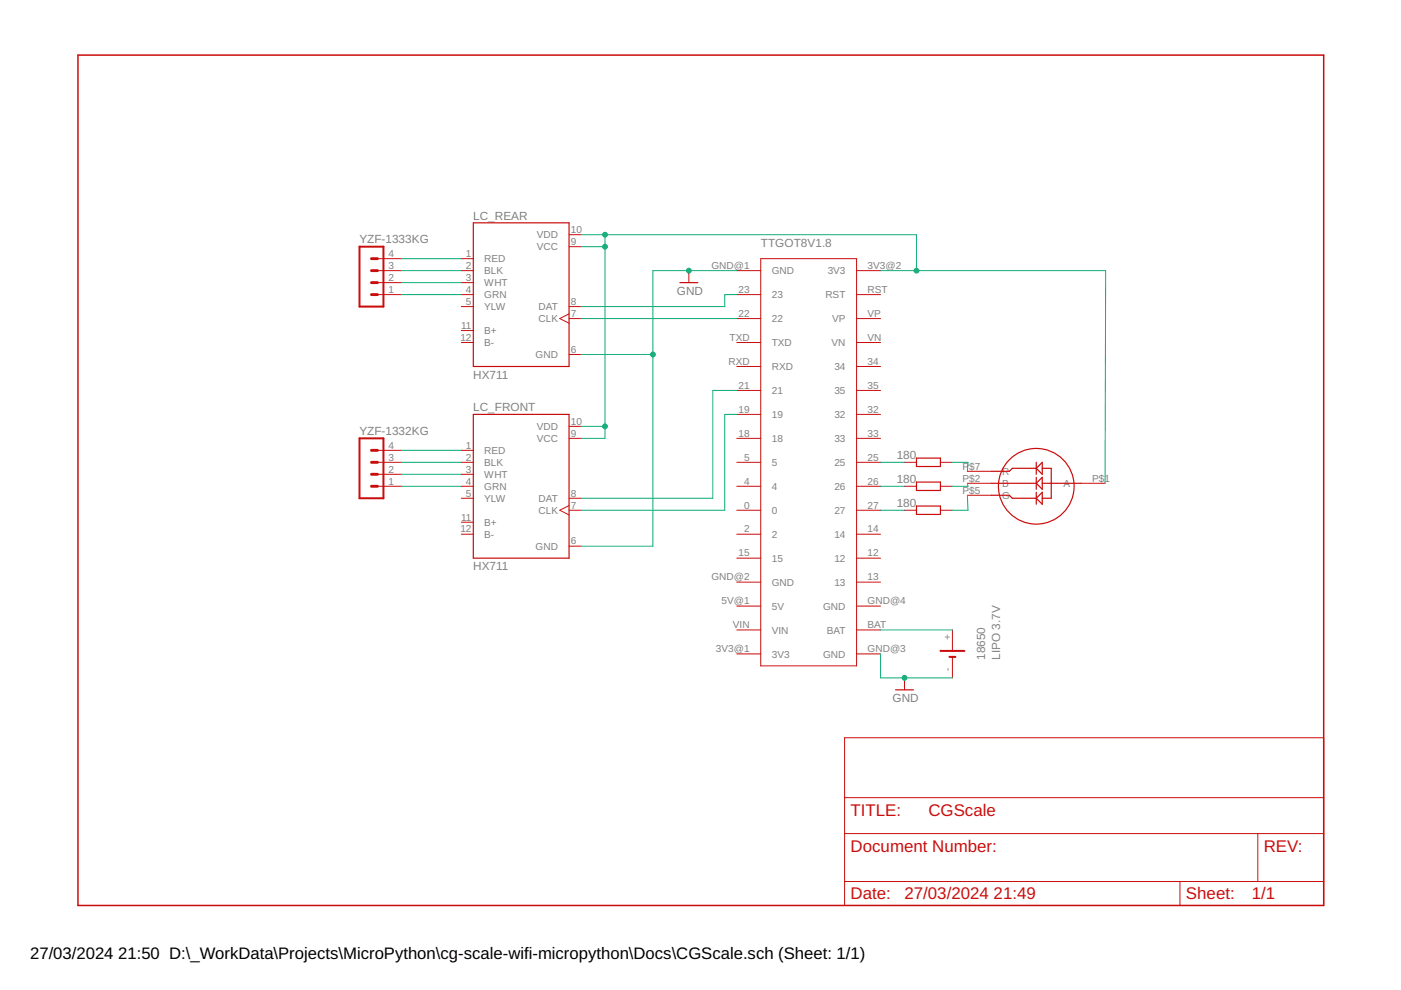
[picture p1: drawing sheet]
<?xml version="1.0" encoding="utf-8"?>
<!DOCTYPE eagle SYSTEM "eagle.dtd">
<eagle version="9.6.2">
<drawing>
<settings>
<setting alwaysvectorfont="no"/>
<setting verticaltext="up"/>
</settings>
<grid distance="0.1" unitdist="inch" unit="inch" style="lines" multiple="1" display="no" altdistance="0.01" altunitdist="inch" altunit="inch"/>
<schematic xreflabel="%F%N/%S.%C%R" xrefpart="/%S.%C%R">
<libraries>
<library name="TTGO-T8">
<symbols>
<symbol name="TTGO-T8_V18">
<pin name="GND@1" x="-27.94" y="22.86" length="middle"/>
<pin name="23" x="-27.94" y="17.78" length="middle"/>
<pin name="22" x="-27.94" y="12.7" length="middle"/>
<pin name="TXD" x="-27.94" y="7.62" length="middle"/>
<pin name="RXD" x="-27.94" y="2.54" length="middle"/>
<pin name="21" x="-27.94" y="-2.54" length="middle"/>
<pin name="19" x="-27.94" y="-7.62" length="middle"/>
<pin name="18" x="-27.94" y="-12.7" length="middle"/>
<pin name="5" x="-27.94" y="-17.78" length="middle"/>
<pin name="4" x="-27.94" y="-22.86" length="middle"/>
<pin name="0" x="-27.94" y="-27.94" length="middle"/>
<pin name="2" x="-27.94" y="-33.02" length="middle"/>
<pin name="15" x="-27.94" y="-38.1" length="middle"/>
<pin name="GND@2" x="-27.94" y="-43.18" length="middle"/>
<pin name="5V@1" x="-27.94" y="-48.26" length="middle"/>
<pin name="VIN" x="-27.94" y="-53.34" length="middle"/>
<pin name="3V3@1" x="-27.94" y="-58.42" length="middle"/>
<pin name="3V3@2" x="2.54" y="22.86" length="middle" rot="R180"/>
<pin name="RST" x="2.54" y="17.78" length="middle" rot="R180"/>
<pin name="VP" x="2.54" y="12.7" length="middle" rot="R180"/>
<pin name="VN" x="2.54" y="7.62" length="middle" rot="R180"/>
<pin name="34" x="2.54" y="2.54" length="middle" rot="R180"/>
<pin name="35" x="2.54" y="-2.54" length="middle" rot="R180"/>
<pin name="32" x="2.54" y="-7.62" length="middle" rot="R180"/>
<pin name="33" x="2.54" y="-12.7" length="middle" rot="R180"/>
<pin name="25" x="2.54" y="-17.78" length="middle" rot="R180"/>
<pin name="26" x="2.54" y="-22.86" length="middle" rot="R180"/>
<pin name="27" x="2.54" y="-27.94" length="middle" rot="R180"/>
<pin name="14" x="2.54" y="-33.02" length="middle" rot="R180"/>
<pin name="12" x="2.54" y="-38.1" length="middle" rot="R180"/>
<pin name="13" x="2.54" y="-43.18" length="middle" rot="R180"/>
<pin name="GND@4" x="2.54" y="-48.26" length="middle" rot="R180"/>
<pin name="BAT" x="2.54" y="-53.34" length="middle" rot="R180"/>
<pin name="GND@3" x="2.54" y="-58.42" length="middle" rot="R180"/>
<text x="-22.86" y="27.94" size="1.778" layer="95">&gt;NAME</text>
<text x="-22.86" y="-71.12" size="1.778" layer="96">&gt;VALUE</text>
<wire x1="-22.86" y1="25.4" x2="-22.86" y2="-60.96" width="0.1524" layer="94"/>
<wire x1="-22.86" y1="-60.96" x2="-2.54" y2="-60.96" width="0.1524" layer="94"/>
<wire x1="-2.54" y1="-60.96" x2="-2.54" y2="25.4" width="0.1524" layer="94"/>
<wire x1="-2.54" y1="25.4" x2="-22.86" y2="25.4" width="0.1524" layer="94"/>
</symbol>
</symbols>
<devicesets>
<deviceset name="TTGO-T8_V18" prefix="TTGO" uservalue="yes">
<gates>
<gate name="G$1" symbol="TTGO-T8_V18" x="30.48" y="22.86"/>
</gates>
<devices>
<device name="" package="TTGO-T8_V18">
<connects>
<connect gate="G$1" pin="0" pad="0"/>
<connect gate="G$1" pin="12" pad="12"/>
<connect gate="G$1" pin="13" pad="13"/>
<connect gate="G$1" pin="14" pad="14"/>
<connect gate="G$1" pin="15" pad="15"/>
<connect gate="G$1" pin="18" pad="18"/>
<connect gate="G$1" pin="19" pad="19"/>
<connect gate="G$1" pin="2" pad="2"/>
<connect gate="G$1" pin="21" pad="21"/>
<connect gate="G$1" pin="22" pad="22"/>
<connect gate="G$1" pin="23" pad="23"/>
<connect gate="G$1" pin="25" pad="25"/>
<connect gate="G$1" pin="26" pad="26"/>
<connect gate="G$1" pin="27" pad="27"/>
<connect gate="G$1" pin="32" pad="32"/>
<connect gate="G$1" pin="33" pad="33"/>
<connect gate="G$1" pin="34" pad="34"/>
<connect gate="G$1" pin="35" pad="35"/>
<connect gate="G$1" pin="3V3@1" pad="3V3@1"/>
<connect gate="G$1" pin="3V3@2" pad="3V3@2"/>
<connect gate="G$1" pin="4" pad="4"/>
<connect gate="G$1" pin="5" pad="5"/>
<connect gate="G$1" pin="5V@1" pad="5V@1"/>
<connect gate="G$1" pin="BAT" pad="BAT"/>
<connect gate="G$1" pin="GND@1" pad="GND@1"/>
<connect gate="G$1" pin="GND@2" pad="GND@2"/>
<connect gate="G$1" pin="GND@3" pad="GND@3"/>
<connect gate="G$1" pin="GND@4" pad="GND@4"/>
<connect gate="G$1" pin="RST" pad="RST"/>
<connect gate="G$1" pin="RXD" pad="RXD"/>
<connect gate="G$1" pin="TXD" pad="TXD"/>
<connect gate="G$1" pin="VIN" pad="VIN"/>
<connect gate="G$1" pin="VN" pad="VN"/>
<connect gate="G$1" pin="VP" pad="VP"/>
</connects>
<technologies>
<technology name=""/>
</technologies>
</device>
</devices>
</deviceset>
</devicesets>
</library>
<library name="RGB-Led">
<symbols>
<symbol name="LED-4_PIN">
<wire x1="0" y1="0" x2="1.27" y2="1.27" width="0.254" layer="94"/>
<wire x1="1.27" y1="1.27" x2="1.27" y2="0" width="0.254" layer="94"/>
<wire x1="1.27" y1="0" x2="1.27" y2="-1.27" width="0.254" layer="94"/>
<wire x1="1.27" y1="-1.27" x2="0" y2="0" width="0.254" layer="94"/>
<wire x1="0" y1="0" x2="0" y2="1.27" width="0.254" layer="94"/>
<wire x1="0" y1="-1.27" x2="0" y2="0" width="0.254" layer="94"/>
<wire x1="1.27" y1="0" x2="3.175" y2="0" width="0.254" layer="94"/>
<wire x1="1.27" y1="1.905" x2="1.27" y2="3.175" width="0.254" layer="94"/>
<wire x1="3.175" y1="3.175" x2="1.27" y2="3.175" width="0.254" layer="94"/>
<wire x1="1.27" y1="3.175" x2="1.27" y2="4.445" width="0.254" layer="94"/>
<wire x1="1.27" y1="4.445" x2="0" y2="3.175" width="0.254" layer="94"/>
<wire x1="1.27" y1="1.905" x2="0" y2="3.175" width="0.254" layer="94"/>
<wire x1="0" y1="3.175" x2="0" y2="4.445" width="0.254" layer="94"/>
<wire x1="0" y1="1.905" x2="0" y2="3.175" width="0.254" layer="94"/>
<wire x1="1.27" y1="5.08" x2="1.27" y2="6.35" width="0.254" layer="94"/>
<wire x1="3.175" y1="6.35" x2="1.27" y2="6.35" width="0.254" layer="94"/>
<wire x1="1.27" y1="6.35" x2="1.27" y2="7.62" width="0.254" layer="94"/>
<wire x1="1.27" y1="7.62" x2="0" y2="6.35" width="0.254" layer="94"/>
<wire x1="1.27" y1="5.08" x2="0" y2="6.35" width="0.254" layer="94"/>
<wire x1="0" y1="6.35" x2="0" y2="7.62" width="0.254" layer="94"/>
<wire x1="0" y1="5.08" x2="0" y2="6.35" width="0.254" layer="94"/>
<wire x1="3.175" y1="6.35" x2="3.175" y2="3.175" width="0.254" layer="94"/>
<wire x1="3.175" y1="0" x2="3.175" y2="3.175" width="0.254" layer="94"/>
<wire x1="0" y1="3.175" x2="-9.525" y2="3.175" width="0.254" layer="94"/>
<wire x1="3.175" y1="3.175" x2="9.525" y2="3.175" width="0.254" layer="94"/>
<wire x1="0" y1="6.35" x2="-5.08" y2="6.35" width="0.254" layer="94"/>
<wire x1="-5.08" y1="6.35" x2="-5.715" y2="5.715" width="0.254" layer="94"/>
<wire x1="-5.715" y1="5.715" x2="-9.525" y2="5.715" width="0.254" layer="94"/>
<wire x1="0" y1="0" x2="-5.08" y2="0" width="0.254" layer="94"/>
<wire x1="-5.08" y1="0" x2="-5.715" y2="0.635" width="0.254" layer="94"/>
<wire x1="-5.715" y1="0.635" x2="-9.525" y2="0.635" width="0.254" layer="94"/>
<circle x="0" y="2.54" radius="8.0321" width="0.254" layer="94"/>
<pin name="A" x="14.605" y="3.175" length="middle" rot="R180"/>
<pin name="R" x="-14.605" y="5.715" length="middle"/>
<pin name="B" x="-14.605" y="3.175" length="middle"/>
<pin name="G" x="-14.605" y="0.635" length="middle"/>
</symbol>
</symbols>
<devicesets>
<deviceset name="LED-4_PIN" prefix="LED-4_PIN" uservalue="yes">
<gates>
<gate name="G$1" symbol="LED-4_PIN" x="0" y="0"/>
</gates>
<devices>
<device name="" package="LED-4_PIN">
<connects>
<connect gate="G$1" pin="A" pad="P$1"/>
<connect gate="G$1" pin="B" pad="P$2"/>
<connect gate="G$1" pin="G" pad="P$5"/>
<connect gate="G$1" pin="R" pad="P$7"/>
</connects>
<technologies>
<technology name=""/>
</technologies>
</device>
</devices>
</deviceset>
</devicesets>
</library>
<library name="docu-dummy">
<symbols>
<symbol name="RESISTOR">
<wire x1="-2.54" y1="-0.889" x2="2.54" y2="-0.889" width="0.254" layer="94"/>
<wire x1="2.54" y1="0.889" x2="-2.54" y2="0.889" width="0.254" layer="94"/>
<wire x1="2.54" y1="-0.889" x2="2.54" y2="0" width="0.254" layer="94"/>
<wire x1="2.54" y1="0" x2="2.54" y2="0.889" width="0.254" layer="94"/>
<wire x1="-2.54" y1="-0.889" x2="-2.54" y2="0" width="0.254" layer="94"/>
<wire x1="-2.54" y1="0" x2="-2.54" y2="0.889" width="0.254" layer="94"/>
<wire x1="-5.08" y1="0" x2="-2.54" y2="0" width="0.1524" layer="94"/>
<wire x1="2.54" y1="0" x2="5.08" y2="0" width="0.1524" layer="94"/>
</symbol>
</symbols>
<devicesets>
<deviceset name="R" prefix="R">
<gates>
<gate name="G$1" symbol="RESISTOR" x="0" y="0"/>
</gates>
<devices>
<device name="">
<technologies>
<technology name=""/>
</technologies>
</device>
</devices>
</deviceset>
</devicesets>
</library>
<library name="frames">
<symbols>
<symbol name="DINA4_L">
<frame x1="0" y1="0" x2="264.16" y2="180.34" columns="4" rows="4" layer="94" border-left="no" border-top="no" border-right="no" border-bottom="no"/>
</symbol>
<symbol name="DOCFIELD">
<wire x1="0" y1="0" x2="71.12" y2="0" width="0.1016" layer="94"/>
<wire x1="101.6" y1="15.24" x2="87.63" y2="15.24" width="0.1016" layer="94"/>
<wire x1="0" y1="0" x2="0" y2="5.08" width="0.1016" layer="94"/>
<wire x1="0" y1="5.08" x2="71.12" y2="5.08" width="0.1016" layer="94"/>
<wire x1="0" y1="5.08" x2="0" y2="15.24" width="0.1016" layer="94"/>
<wire x1="101.6" y1="15.24" x2="101.6" y2="5.08" width="0.1016" layer="94"/>
<wire x1="71.12" y1="5.08" x2="71.12" y2="0" width="0.1016" layer="94"/>
<wire x1="71.12" y1="5.08" x2="87.63" y2="5.08" width="0.1016" layer="94"/>
<wire x1="71.12" y1="0" x2="101.6" y2="0" width="0.1016" layer="94"/>
<wire x1="87.63" y1="15.24" x2="87.63" y2="5.08" width="0.1016" layer="94"/>
<wire x1="87.63" y1="15.24" x2="0" y2="15.24" width="0.1016" layer="94"/>
<wire x1="87.63" y1="5.08" x2="101.6" y2="5.08" width="0.1016" layer="94"/>
<wire x1="101.6" y1="5.08" x2="101.6" y2="0" width="0.1016" layer="94"/>
<wire x1="0" y1="15.24" x2="0" y2="22.86" width="0.1016" layer="94"/>
<wire x1="101.6" y1="35.56" x2="0" y2="35.56" width="0.1016" layer="94"/>
<wire x1="101.6" y1="35.56" x2="101.6" y2="22.86" width="0.1016" layer="94"/>
<wire x1="0" y1="22.86" x2="101.6" y2="22.86" width="0.1016" layer="94"/>
<wire x1="0" y1="22.86" x2="0" y2="35.56" width="0.1016" layer="94"/>
<wire x1="101.6" y1="22.86" x2="101.6" y2="15.24" width="0.1016" layer="94"/>
<text x="1.27" y="1.27" size="2.54" layer="94">Date:</text>
<text x="12.7" y="1.27" size="2.54" layer="94">&gt;LAST_DATE_TIME</text>
<text x="72.39" y="1.27" size="2.54" layer="94">Sheet:</text>
<text x="86.36" y="1.27" size="2.54" layer="94">&gt;SHEET</text>
<text x="88.9" y="11.43" size="2.54" layer="94">REV:</text>
<text x="1.27" y="19.05" size="2.54" layer="94">TITLE:</text>
<text x="1.27" y="11.43" size="2.54" layer="94">Document Number:</text>
<text x="17.78" y="19.05" size="2.54" layer="94">&gt;DRAWING_NAME</text>
</symbol>
</symbols>
<devicesets>
<deviceset name="DINA4_L" prefix="FRAME" uservalue="yes">
<gates>
<gate name="G$1" symbol="DINA4_L" x="0" y="0"/>
<gate name="G$2" symbol="DOCFIELD" x="162.56" y="0" addlevel="must"/>
</gates>
<devices>
<device name="">
<technologies>
<technology name=""/>
</technologies>
</device>
</devices>
</deviceset>
</devicesets>
</library>
<library name="supply1">
<symbols>
<symbol name="GND">
<wire x1="-1.905" y1="0" x2="1.905" y2="0" width="0.254" layer="94"/>
<text x="-2.54" y="-2.54" size="1.778" layer="96">&gt;VALUE</text>
<pin name="GND" x="0" y="2.54" visible="off" length="short" direction="sup" rot="R270"/>
</symbol>
</symbols>
<devicesets>
<deviceset name="GND" prefix="GND">
<gates>
<gate name="1" symbol="GND" x="0" y="0"/>
</gates>
<devices>
<device name="">
<technologies>
<technology name=""/>
</technologies>
</device>
</devices>
</deviceset>
</devicesets>
</library>
<library name="con-lstb">
<symbols>
<symbol name="MA04-1">
<wire x1="3.81" y1="-7.62" x2="-1.27" y2="-7.62" width="0.4064" layer="94"/>
<wire x1="1.27" y1="0" x2="2.54" y2="0" width="0.6096" layer="94"/>
<wire x1="1.27" y1="-2.54" x2="2.54" y2="-2.54" width="0.6096" layer="94"/>
<wire x1="1.27" y1="-5.08" x2="2.54" y2="-5.08" width="0.6096" layer="94"/>
<wire x1="-1.27" y1="5.08" x2="-1.27" y2="-7.62" width="0.4064" layer="94"/>
<wire x1="3.81" y1="-7.62" x2="3.81" y2="5.08" width="0.4064" layer="94"/>
<wire x1="-1.27" y1="5.08" x2="3.81" y2="5.08" width="0.4064" layer="94"/>
<wire x1="1.27" y1="2.54" x2="2.54" y2="2.54" width="0.6096" layer="94"/>
<text x="-1.27" y="-10.16" size="1.778" layer="96">&gt;VALUE</text>
<text x="-1.27" y="5.842" size="1.778" layer="95">&gt;NAME</text>
<pin name="1" x="7.62" y="-5.08" visible="pad" length="middle" direction="pas" swaplevel="1" rot="R180"/>
<pin name="2" x="7.62" y="-2.54" visible="pad" length="middle" direction="pas" swaplevel="1" rot="R180"/>
<pin name="3" x="7.62" y="0" visible="pad" length="middle" direction="pas" swaplevel="1" rot="R180"/>
<pin name="4" x="7.62" y="2.54" visible="pad" length="middle" direction="pas" swaplevel="1" rot="R180"/>
</symbol>
</symbols>
<devicesets>
<deviceset name="MA04-1" prefix="SV" uservalue="yes">
<gates>
<gate name="1" symbol="MA04-1" x="0" y="0"/>
</gates>
<devices>
<device name="" package="MA04-1">
<connects>
<connect gate="1" pin="1" pad="1"/>
<connect gate="1" pin="2" pad="2"/>
<connect gate="1" pin="3" pad="3"/>
<connect gate="1" pin="4" pad="4"/>
</connects>
<package3dinstances>
<package3dinstance package3d_urn="urn:adsk.eagle:package:8337/1"/>
</package3dinstances>
<technologies>
<technology name="">
<attribute name="MF" value="" constant="no"/>
<attribute name="MPN" value="" constant="no"/>
<attribute name="OC_FARNELL" value="unknown" constant="no"/>
<attribute name="OC_NEWARK" value="unknown" constant="no"/>
<attribute name="POPULARITY" value="41" constant="no"/>
</technology>
</technologies>
</device>
</devices>
</deviceset>
</devicesets>
</library>
<library name="SEN-13879">
<symbols>
<symbol name="SEN-13879">
<wire x1="-10.16" y1="15.24" x2="10.16" y2="15.24" width="0.254" layer="94"/>
<wire x1="10.16" y1="15.24" x2="10.16" y2="-15.24" width="0.254" layer="94"/>
<wire x1="10.16" y1="-15.24" x2="-10.16" y2="-15.24" width="0.254" layer="94"/>
<wire x1="-10.16" y1="-15.24" x2="-10.16" y2="15.24" width="0.254" layer="94"/>
<text x="-10.172" y="15.8938" size="1.7801" layer="95">&gt;NAME</text>
<text x="-10.1639" y="-17.7868" size="1.77868125" layer="96">&gt;VALUE</text>
<pin name="RED" x="-12.7" y="7.62" length="short"/>
<pin name="BLK" x="-12.7" y="5.08" length="short"/>
<pin name="WHT" x="-12.7" y="2.54" length="short" direction="in"/>
<pin name="GRN" x="-12.7" y="0" length="short" direction="in"/>
<pin name="YLW" x="-12.7" y="-2.54" length="short"/>
<pin name="GND" x="12.7" y="-12.7" length="short" direction="pwr" rot="R180"/>
<pin name="CLK" x="12.7" y="-5.08" length="short" direction="in" function="clk" rot="R180"/>
<pin name="DAT" x="12.7" y="-2.54" length="short" direction="out" rot="R180"/>
<pin name="VCC" x="12.7" y="10.16" length="short" direction="pwr" rot="R180"/>
<pin name="VDD" x="12.7" y="12.7" length="short" direction="pwr" rot="R180"/>
<pin name="B+" x="-12.7" y="-7.62" length="short" direction="in"/>
<pin name="B-" x="-12.7" y="-10.16" length="short" direction="in"/>
</symbol>
</symbols>
<devicesets>
<deviceset name="SEN-13879" prefix="U">
<gates>
<gate name="G$1" symbol="SEN-13879" x="0" y="0"/>
</gates>
<devices>
<device name="" package="SPARKFUN_SEN-13879">
<connects>
<connect gate="G$1" pin="B+" pad="11"/>
<connect gate="G$1" pin="B-" pad="12"/>
<connect gate="G$1" pin="BLK" pad="2"/>
<connect gate="G$1" pin="CLK" pad="7"/>
<connect gate="G$1" pin="DAT" pad="8"/>
<connect gate="G$1" pin="GND" pad="6"/>
<connect gate="G$1" pin="GRN" pad="4"/>
<connect gate="G$1" pin="RED" pad="1"/>
<connect gate="G$1" pin="VCC" pad="9"/>
<connect gate="G$1" pin="VDD" pad="10"/>
<connect gate="G$1" pin="WHT" pad="3"/>
<connect gate="G$1" pin="YLW" pad="5"/>
</connects>
<technologies>
<technology name="">
<attribute name="AVAILABILITY" value="In Stock"/>
<attribute name="DESCRIPTION" value=" External Input Sensor Amplifier - "/>
<attribute name="MF" value="SparkFun"/>
<attribute name="MP" value="SEN-13879"/>
<attribute name="PACKAGE" value="None"/>
<attribute name="PRICE" value="None"/>
<attribute name="PURCHASE-URL" value="https://pricing.snapeda.com/search/part/SEN-13879/?ref=eda"/>
</technology>
</technologies>
</device>
</devices>
</deviceset>
</devicesets>
</library>
<library name="battery">
<symbols>
<symbol name="1V2">
<wire x1="-0.635" y1="0.635" x2="-0.635" y2="0" width="0.4064" layer="94"/>
<wire x1="-2.54" y1="0" x2="-0.635" y2="0" width="0.1524" layer="94"/>
<wire x1="-0.635" y1="0" x2="-0.635" y2="-0.635" width="0.4064" layer="94"/>
<wire x1="0.635" y1="2.54" x2="0.635" y2="0" width="0.4064" layer="94"/>
<wire x1="0.635" y1="0" x2="2.54" y2="0" width="0.1524" layer="94"/>
<wire x1="0.635" y1="0" x2="0.635" y2="-2.54" width="0.4064" layer="94"/>
<text x="-1.27" y="3.175" size="1.778" layer="95">&gt;NAME</text>
<text x="-1.27" y="-5.08" size="1.778" layer="96">&gt;VALUE</text>
<pin name="+" x="5.08" y="0" visible="pad" length="short" direction="pas" rot="R180"/>
<pin name="-" x="-5.08" y="0" visible="pad" length="short" direction="pas"/>
</symbol>
</symbols>
<devicesets>
<deviceset name="SL-150-1/2AA/PR" prefix="G">
<gates>
<gate name="G$1" symbol="1V2" x="0" y="0"/>
</gates>
<devices>
<device name="" package="SL-150-1/2AA/PR">
<connects>
<connect gate="G$1" pin="+" pad="+"/>
<connect gate="G$1" pin="-" pad="-"/>
</connects>
<package3dinstances>
<package3dinstance package3d_urn="urn:adsk.eagle:package:4607/1"/>
</package3dinstances>
<technologies>
<technology name="">
<attribute name="POPULARITY" value="0" constant="no"/>
</technology>
</technologies>
</device>
</devices>
</deviceset>
</devicesets>
</library>
</libraries>
<attributes>
</attributes>
<variantdefs>
</variantdefs>
<classes>
<class number="0" name="default" width="0" drill="0">
</class>
</classes>
<parts>
<part name="TTGOT8V1.8" library="TTGO-T8" deviceset="TTGO-T8_V18" device=""/>
<part name="RGB_LED" library="RGB-Led" deviceset="LED-4_PIN" device=""/>
<part name="R1" library="docu-dummy" deviceset="R" device="" value="180">
<attribute name="R1" value="180"/>
</part>
<part name="R2" library="docu-dummy" deviceset="R" device="">
<attribute name="R2" value="180"/>
</part>
<part name="R3" library="docu-dummy" deviceset="R" device="">
<attribute name="R3" value="180"/>
</part>
<part name="FRAME1" library="frames" deviceset="DINA4_L" device=""/>
<part name="GND1" library="supply1" deviceset="GND" device=""/>
<part name="YZF-1333KG" library="con-lstb" deviceset="MA04-1" device="" package3d_urn="urn:adsk.eagle:package:8337/1"/>
<part name="YZF-1332KG" library="con-lstb" deviceset="MA04-1" device="" package3d_urn="urn:adsk.eagle:package:8337/1"/>
<part name="LC_REAR" library="SEN-13879" deviceset="SEN-13879" device="" value="HX711"/>
<part name="LC_FRONT" library="SEN-13879" deviceset="SEN-13879" device="" value="HX711"/>
<part name="18650" library="battery" deviceset="SL-150-1/2AA/PR" device="" package3d_urn="urn:adsk.eagle:package:4607/1" value="LIPO 3.7V"/>
<part name="GND2" library="supply1" deviceset="GND" device=""/>
</parts>
<sheets>
<sheet>
<plain>
</plain>
<instances>
<instance part="TTGOT8V1.8" gate="G$1" x="139.7" y="93.98" smashed="yes">
<attribute name="NAME" x="116.84" y="121.92" size="1.778" layer="95"/>
<attribute name="VALUE" x="116.84" y="22.86" size="1.778" layer="96"/>
</instance>
<instance part="RGB_LED" gate="G$1" x="175.26" y="68.58" smashed="yes"/>
<instance part="R1" gate="G$1" x="152.4" y="76.2" smashed="yes" rot="R180">
<attribute name="R1" x="149.86" y="78.74" size="1.778" layer="96" rot="R180"/>
</instance>
<instance part="R2" gate="G$1" x="152.4" y="71.12" smashed="yes" rot="R180">
<attribute name="R2" x="149.86" y="73.66" size="1.778" layer="96" rot="R180"/>
</instance>
<instance part="R3" gate="G$1" x="152.4" y="66.04" smashed="yes" rot="R180">
<attribute name="R3" x="149.86" y="68.58" size="1.778" layer="96" rot="R180"/>
</instance>
<instance part="FRAME1" gate="G$1" x="-27.94" y="-17.78" smashed="yes"/>
<instance part="FRAME1" gate="G$2" x="134.62" y="-17.78" smashed="yes">
<attribute name="LAST_DATE_TIME" x="147.32" y="-16.51" size="2.54" layer="94"/>
<attribute name="SHEET" x="220.98" y="-16.51" size="2.54" layer="94"/>
<attribute name="DRAWING_NAME" x="152.4" y="1.27" size="2.54" layer="94"/>
</instance>
<instance part="GND1" gate="1" x="101.6" y="114.3" smashed="yes">
<attribute name="VALUE" x="99.06" y="111.76" size="1.778" layer="96"/>
</instance>
<instance part="YZF-1333KG" gate="1" x="33.02" y="116.84" smashed="yes">
<attribute name="VALUE" x="31.75" y="106.68" size="1.778" layer="96"/>
<attribute name="NAME" x="31.75" y="122.682" size="1.778" layer="95"/>
</instance>
<instance part="YZF-1332KG" gate="1" x="33.02" y="76.2" smashed="yes">
<attribute name="VALUE" x="31.75" y="66.04" size="1.778" layer="96"/>
<attribute name="NAME" x="31.75" y="82.042" size="1.778" layer="95"/>
</instance>
<instance part="LC_REAR" gate="G$1" x="66.04" y="111.76" smashed="yes">
<attribute name="NAME" x="55.868" y="127.6538" size="1.7801" layer="95"/>
<attribute name="VALUE" x="55.8761" y="93.9732" size="1.77868125" layer="96"/>
</instance>
<instance part="LC_FRONT" gate="G$1" x="66.04" y="71.12" smashed="yes">
<attribute name="NAME" x="55.868" y="87.0138" size="1.7801" layer="95"/>
<attribute name="VALUE" x="55.8761" y="53.3332" size="1.77868125" layer="96"/>
</instance>
<instance part="18650" gate="G$1" x="157.48" y="35.56" smashed="yes" rot="R90">
<attribute name="NAME" x="164.465" y="34.29" size="1.778" layer="95" rot="R90"/>
<attribute name="VALUE" x="167.64" y="34.29" size="1.778" layer="96" rot="R90"/>
</instance>
<instance part="GND2" gate="1" x="147.32" y="27.94" smashed="yes">
<attribute name="VALUE" x="144.78" y="25.4" size="1.778" layer="96"/>
</instance>
</instances>
<busses>
</busses>
<nets>
<net name="N$1" class="0">
<segment>
<pinref part="TTGOT8V1.8" gate="G$1" pin="25"/>
<wire x1="142.24" y1="76.2" x2="147.32" y2="76.2" width="0.1524" layer="91"/>
</segment>
</net>
<net name="N$2" class="0">
<segment>
<pinref part="TTGOT8V1.8" gate="G$1" pin="26"/>
<wire x1="142.24" y1="71.12" x2="147.32" y2="71.12" width="0.1524" layer="91"/>
</segment>
</net>
<net name="N$3" class="0">
<segment>
<pinref part="TTGOT8V1.8" gate="G$1" pin="27"/>
<wire x1="142.24" y1="66.04" x2="147.32" y2="66.04" width="0.1524" layer="91"/>
</segment>
</net>
<net name="N$4" class="0">
<segment>
<pinref part="RGB_LED" gate="G$1" pin="G"/>
<wire x1="157.48" y1="66.04" x2="160.782" y2="66.04" width="0.1524" layer="91"/>
<wire x1="160.782" y1="66.04" x2="160.655" y2="69.215" width="0.1524" layer="91"/>
</segment>
</net>
<net name="N$5" class="0">
<segment>
<pinref part="RGB_LED" gate="G$1" pin="B"/>
<wire x1="157.48" y1="71.12" x2="160.782" y2="71.12" width="0.1524" layer="91"/>
<wire x1="160.782" y1="71.12" x2="160.655" y2="71.755" width="0.1524" layer="91"/>
</segment>
</net>
<net name="N$6" class="0">
<segment>
<pinref part="RGB_LED" gate="G$1" pin="R"/>
<wire x1="157.48" y1="76.2" x2="160.782" y2="76.2" width="0.1524" layer="91"/>
<wire x1="160.782" y1="76.2" x2="160.655" y2="74.295" width="0.1524" layer="91"/>
</segment>
</net>
<net name="N$7" class="0">
<segment>
<wire x1="109.22" y1="109.22" x2="109.22" y2="111.76" width="0.1524" layer="91"/>
<pinref part="TTGOT8V1.8" gate="G$1" pin="23"/>
<wire x1="111.76" y1="111.76" x2="109.22" y2="111.76" width="0.1524" layer="91"/>
<pinref part="LC_REAR" gate="G$1" pin="DAT"/>
<wire x1="78.74" y1="109.22" x2="109.22" y2="109.22" width="0.1524" layer="91"/>
</segment>
</net>
<net name="N$8" class="0">
<segment>
<pinref part="TTGOT8V1.8" gate="G$1" pin="22"/>
<wire x1="78.74" y1="106.68" x2="111.76" y2="106.68" width="0.1524" layer="91"/>
<pinref part="LC_REAR" gate="G$1" pin="CLK"/>
</segment>
</net>
<net name="N$9" class="0">
<segment>
<pinref part="TTGOT8V1.8" gate="G$1" pin="21"/>
<wire x1="106.68" y1="91.44" x2="111.76" y2="91.44" width="0.1524" layer="91"/>
<pinref part="LC_FRONT" gate="G$1" pin="DAT"/>
<wire x1="106.68" y1="91.44" x2="106.68" y2="68.58" width="0.1524" layer="91"/>
<wire x1="106.68" y1="68.58" x2="78.74" y2="68.58" width="0.1524" layer="91"/>
</segment>
</net>
<net name="N$10" class="0">
<segment>
<pinref part="TTGOT8V1.8" gate="G$1" pin="19"/>
<wire x1="109.22" y1="86.36" x2="111.76" y2="86.36" width="0.1524" layer="91"/>
<pinref part="LC_FRONT" gate="G$1" pin="CLK"/>
<wire x1="109.22" y1="86.36" x2="109.22" y2="66.04" width="0.1524" layer="91"/>
<wire x1="109.22" y1="66.04" x2="78.74" y2="66.04" width="0.1524" layer="91"/>
</segment>
</net>
<net name="GND" class="0">
<segment>
<pinref part="TTGOT8V1.8" gate="G$1" pin="GND@1"/>
<pinref part="GND1" gate="1" pin="GND"/>
<wire x1="111.76" y1="116.84" x2="101.6" y2="116.84" width="0.1524" layer="91"/>
<wire x1="101.6" y1="116.84" x2="93.98" y2="116.84" width="0.1524" layer="91"/>
<wire x1="93.98" y1="116.84" x2="93.98" y2="99.06" width="0.1524" layer="91"/>
<junction x="101.6" y="116.84"/>
<pinref part="LC_FRONT" gate="G$1" pin="GND"/>
<wire x1="93.98" y1="99.06" x2="93.98" y2="58.42" width="0.1524" layer="91"/>
<wire x1="93.98" y1="58.42" x2="78.74" y2="58.42" width="0.1524" layer="91"/>
<pinref part="LC_REAR" gate="G$1" pin="GND"/>
<wire x1="78.74" y1="99.06" x2="93.98" y2="99.06" width="0.1524" layer="91"/>
<junction x="93.98" y="99.06"/>
</segment>
<segment>
<pinref part="TTGOT8V1.8" gate="G$1" pin="GND@3"/>
<wire x1="142.24" y1="35.56" x2="142.24" y2="30.48" width="0.1524" layer="91"/>
<pinref part="18650" gate="G$1" pin="-"/>
<wire x1="142.24" y1="30.48" x2="147.32" y2="30.48" width="0.1524" layer="91"/>
<pinref part="GND2" gate="1" pin="GND"/>
<wire x1="147.32" y1="30.48" x2="157.48" y2="30.48" width="0.1524" layer="91"/>
<junction x="147.32" y="30.48"/>
</segment>
</net>
<net name="N$11" class="0">
<segment>
<pinref part="LC_REAR" gate="G$1" pin="VDD"/>
<wire x1="78.74" y1="124.46" x2="83.82" y2="124.46" width="0.1524" layer="91"/>
<wire x1="83.82" y1="124.46" x2="149.86" y2="124.46" width="0.1524" layer="91"/>
<wire x1="149.86" y1="124.46" x2="149.86" y2="116.84" width="0.1524" layer="91"/>
<pinref part="TTGOT8V1.8" gate="G$1" pin="3V3@2"/>
<wire x1="149.86" y1="116.84" x2="142.24" y2="116.84" width="0.1524" layer="91"/>
<pinref part="LC_REAR" gate="G$1" pin="VCC"/>
<wire x1="78.74" y1="121.92" x2="83.82" y2="121.92" width="0.1524" layer="91"/>
<wire x1="83.82" y1="121.92" x2="83.82" y2="124.46" width="0.1524" layer="91"/>
<junction x="83.82" y="124.46"/>
<wire x1="83.82" y1="121.92" x2="83.82" y2="83.82" width="0.1524" layer="91"/>
<junction x="83.82" y="121.92"/>
<pinref part="LC_FRONT" gate="G$1" pin="VCC"/>
<wire x1="83.82" y1="83.82" x2="83.82" y2="81.28" width="0.1524" layer="91"/>
<wire x1="83.82" y1="81.28" x2="78.74" y2="81.28" width="0.1524" layer="91"/>
<pinref part="LC_FRONT" gate="G$1" pin="VDD"/>
<wire x1="78.74" y1="83.82" x2="83.82" y2="83.82" width="0.1524" layer="91"/>
<junction x="83.82" y="83.82"/>
<pinref part="RGB_LED" gate="G$1" pin="A"/>
<wire x1="189.865" y1="71.755" x2="189.992" y2="116.84" width="0.1524" layer="91"/>
<wire x1="189.992" y1="116.84" x2="149.86" y2="116.84" width="0.1524" layer="91"/>
<junction x="149.86" y="116.84"/>
</segment>
</net>
<net name="N$17" class="0">
<segment>
<pinref part="YZF-1332KG" gate="1" pin="3"/>
<pinref part="LC_FRONT" gate="G$1" pin="BLK"/>
<wire x1="40.64" y1="76.2" x2="53.34" y2="76.2" width="0.1524" layer="91"/>
</segment>
</net>
<net name="N$12" class="0">
<segment>
<pinref part="YZF-1332KG" gate="1" pin="4"/>
<pinref part="LC_FRONT" gate="G$1" pin="RED"/>
<wire x1="40.64" y1="78.74" x2="53.34" y2="78.74" width="0.1524" layer="91"/>
</segment>
</net>
<net name="N$13" class="0">
<segment>
<pinref part="YZF-1332KG" gate="1" pin="2"/>
<pinref part="LC_FRONT" gate="G$1" pin="WHT"/>
<wire x1="40.64" y1="73.66" x2="53.34" y2="73.66" width="0.1524" layer="91"/>
</segment>
</net>
<net name="N$14" class="0">
<segment>
<pinref part="YZF-1332KG" gate="1" pin="1"/>
<pinref part="LC_FRONT" gate="G$1" pin="GRN"/>
<wire x1="40.64" y1="71.12" x2="53.34" y2="71.12" width="0.1524" layer="91"/>
</segment>
</net>
<net name="N$15" class="0">
<segment>
<pinref part="YZF-1333KG" gate="1" pin="4"/>
<pinref part="LC_REAR" gate="G$1" pin="RED"/>
<wire x1="40.64" y1="119.38" x2="53.34" y2="119.38" width="0.1524" layer="91"/>
</segment>
</net>
<net name="N$16" class="0">
<segment>
<pinref part="YZF-1333KG" gate="1" pin="3"/>
<pinref part="LC_REAR" gate="G$1" pin="BLK"/>
<wire x1="40.64" y1="116.84" x2="53.34" y2="116.84" width="0.1524" layer="91"/>
</segment>
</net>
<net name="N$18" class="0">
<segment>
<pinref part="YZF-1333KG" gate="1" pin="2"/>
<pinref part="LC_REAR" gate="G$1" pin="WHT"/>
<wire x1="40.64" y1="114.3" x2="53.34" y2="114.3" width="0.1524" layer="91"/>
</segment>
</net>
<net name="N$19" class="0">
<segment>
<pinref part="YZF-1333KG" gate="1" pin="1"/>
<pinref part="LC_REAR" gate="G$1" pin="GRN"/>
<wire x1="40.64" y1="111.76" x2="53.34" y2="111.76" width="0.1524" layer="91"/>
</segment>
</net>
<net name="N$20" class="0">
<segment>
<pinref part="TTGOT8V1.8" gate="G$1" pin="BAT"/>
<pinref part="18650" gate="G$1" pin="+"/>
<wire x1="142.24" y1="40.64" x2="157.48" y2="40.64" width="0.1524" layer="91"/>
</segment>
</net>
</nets>
</sheet>
</sheets>
</schematic>
</drawing>
<compatibility>
<note version="8.2" severity="warning">
Since Version 8.2, EAGLE supports online libraries. The ids
of those online libraries will not be understood (or retained)
with this version.
</note>
<note version="8.3" severity="warning">
Since Version 8.3, EAGLE supports URNs for individual library
assets (packages, symbols, and devices). The URNs of those assets
will not be understood (or retained) with this version.
</note>
<note version="8.3" severity="warning">
Since Version 8.3, EAGLE supports the association of 3D packages
with devices in libraries, schematics, and board files. Those 3D
packages will not be understood (or retained) with this version.
</note>
</compatibility>
</eagle>
